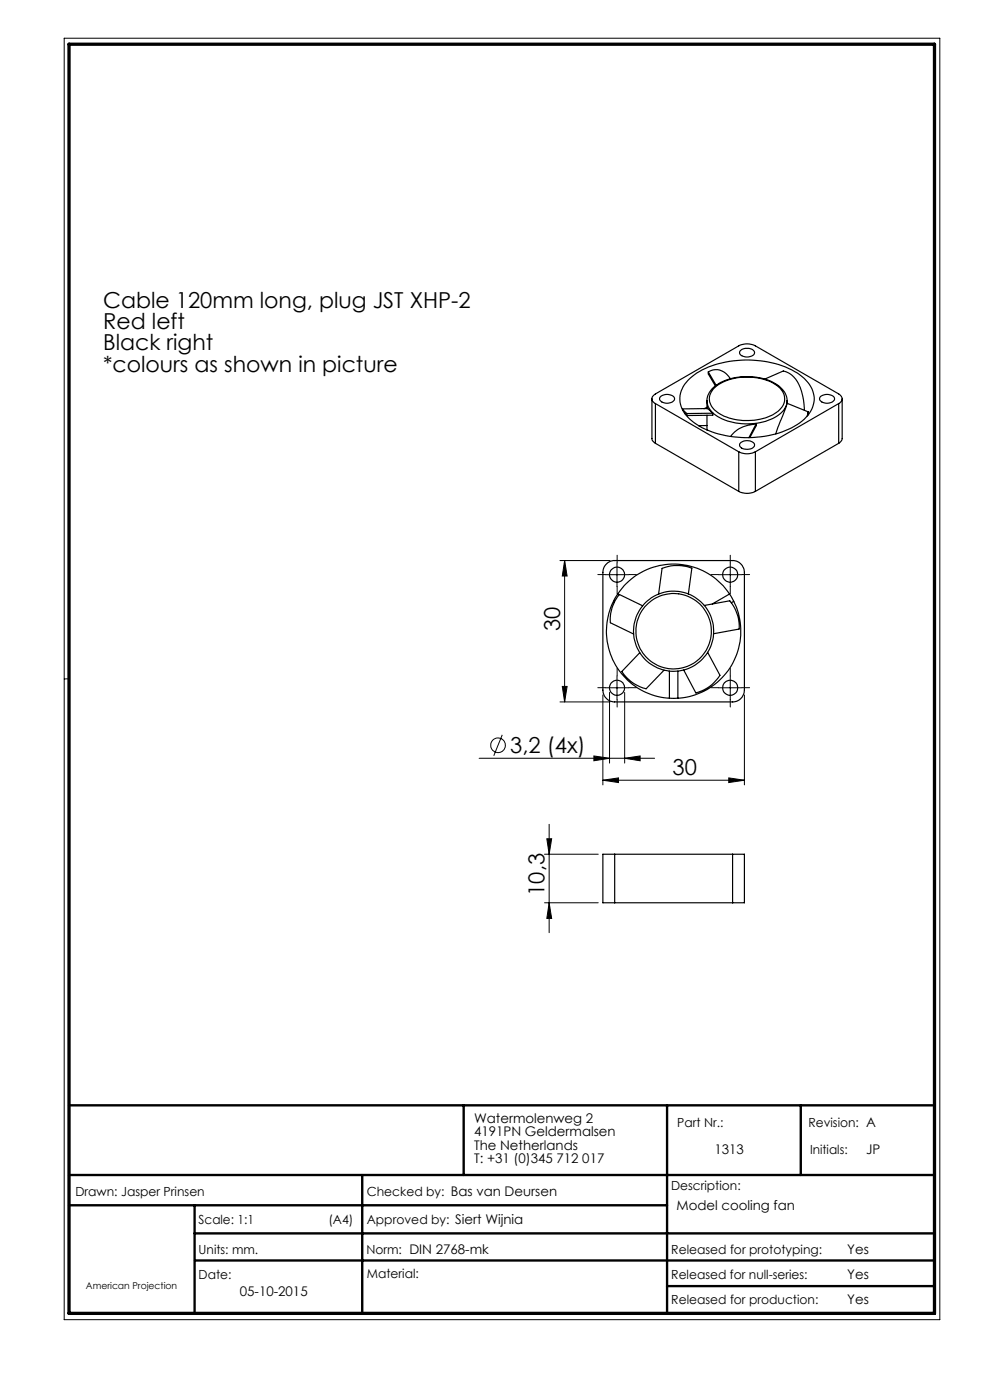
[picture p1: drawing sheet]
<svg xmlns="http://www.w3.org/2000/svg" width="210mm" height="297mm" viewBox="0 0 210 297" stroke-linecap="round" stroke-linejoin="round" font-family="sans-serif">
<g fill="none" stroke="#000" stroke-width=".21">
<path d="M13.6 8.1h185.8v271.9h-185.8zM118.8 118.9h10.6M119.8 118.9v30M119.8 118.9l.5 3.3h-1zM130.9 119.4v5M154.9 119.4v5M128.4 121.9h5M152.4 121.9h5M14.6 144h-1M106.5 155.9l-1.8 4.4M118.8 148.9h10.6M119.3 145.6h1l-.5 3.3z"/>
<path d="M127.9 147.4v19.1M128.4 145.9h5M129.3 146.9v15M130.9 143.4v5M132.5 146.9v15M152.4 145.9h5M154.9 143.4v5M157.9 147.4v19.1M101.6 160.9h37.3M116 177.9h1l-.5 3.3zM116.5 174.9v23M126 160.4l3.3 .5-3.3 .5z"/>
<path d="M127.9 165.5l3.3-.5v1zM127.9 165.5h30M132.5 160.9l3.3-.5v1zM154.6 165l3.3 .5-3.3 .5zM115.5 191.5h11.4M115.5 181.2h11.4M116.5 191.5l.5 3.3h-1z"/>
<circle cx="105.7" cy="158.1" r="1.55"/>
</g>
<path d="M14.6 234.5h183.6M98.4 234.5v14.8M141.5 234.5v44.1M169.9 234.5v14.8M14.6 249.3h183.6M14.6 255.7h126.9M41.3 255.7v22.9M76.8 249.3v29.3M41.3 261.7h156.9M41.4 267.4h156.8M141.5 272.8h56.7" fill="none" stroke="#000" stroke-width=".5"/>
<path d="M14.6 9.4h183.6v269.2h-183.6z" fill="none" stroke="#000" stroke-width=".7"/>
<g fill="none" stroke="#000" stroke-width=".21" stroke-dasharray="15.2 1.3 1.3 1.3">
<path d="M130.9 119.4v-1.6M154.9 119.4v-1.6M128.4 121.9h-1.6M130.9 124.4v1.6M133.4 121.9h1.6M152.4 121.9h-1.6M154.9 124.4v1.6M157.4 121.9h1.6M128.4 145.9h-1.6M130.9 143.4v-1.6M130.9 148.4v1.6M133.4 145.9h1.6"/>
<path d="M152.4 145.9h-1.6M154.9 143.4v-1.6M154.9 148.4v1.6M157.4 145.9h1.6"/>
</g>
<g fill="#000">
<path d="M127.9 165.5l3.3-.5v1zM154.6 165l3.3 .5-3.3 .5z"/>
<path d="M126 160.4l3.3 .5-3.3 .5zM132.5 160.9l3.3-.5v1z"/>
<path d="M116.5 191.5l.5 3.3h-1zM116 177.9h1l-.5 3.3zM119.3 145.6h1l-.5 3.3zM119.8 118.9l.5 3.3h-1z"/>
</g>
<g fill="none" stroke="#000" stroke-width=".25">
<path d="M150.2 78.9a3.3 3.3 0 0 1 4.7 1.5M150.2 78.9l1.7 2.8M150.2 78.9v.4l1.5 2.5M157 74.4a2.06 2.06 0 0 1 3.1 .3 1.61 1.61 0 0 1-2.3 .9 .81 .81 0 0 1-.8-1.2zM138.3 84.6v8.5l.1 .4 .6 .5M139 85.6a1.07 1.07 0 0 1-.7-1 1.07 1.07 0 0 1 .7-1l17.7-10.2a3.9 3.9 0 0 1 3.5 0l17.7 10.2a1.08 1.08 0 0 1 .7 1 1.08 1.08 0 0 1-.7 1M139 85.6l17.7 10.2M139 85.6v8.4M139 94l17.7 10.2M140.1 84.2a2.03 2.03 0 0 1 3 .3 1.69 1.69 0 0 1-2.5 .9 .74 .74 0 0 1-.5-1.2zM144.8 86.9l.9 .8M145.3 87.8l.4 .4"/>
<path d="M145.7 87.7v.5M145.9 80.7a16.2 16.2 0 0 1 10.5-4.2 20.1 20.1 0 0 1 13.7 3.4 5.5 5.5 0 0 1 1.6 7.8 14.2 14.2 0 0 1-9.6 4.9 21 21 0 0 1-14.8-2.9 6 6 0 0 1-2.8-6.8l.7-1.3zM150 85a5.2 5.2 0 0 1 3.9-4.3 12.3 12.3 0 0 1 11.6 1.5 3.8 3.8 0 0 1 1.5 2.8M150 86.4l-.7 .3M150 88.1v3.1M150 85a4.3 4.3 0 0 0 2.8 3.6 13.1 13.1 0 0 0 12.5-.7 3.9 3.9 0 0 0 1.7-2.9M150 85v1.7M150 90.3h-1.8M150.1 86.7l1.1 1M150.1 86.7h-5.4M151.2 87.7v.4l-5.5 .1M151.2 87.7h-5.5"/>
<path d="M151.3 82.5a11.4 11.4 0 0 1 11.2-1.9 5 5 0 0 1 3.9 3.9 4.2 4.2 0 0 1-3 3.7 12.2 12.2 0 0 1-11.1-.7 3.2 3.2 0 0 1-1-5zM156.7 95.8a3.9 3.9 0 0 0 3.5 0M156.7 95.8v8.4M157.2 93.9a2.02 2.02 0 0 1 2.9 .4 1.61 1.61 0 0 1-2.3 .9 .79 .79 0 0 1-.8-.4 .79 .79 0 0 1 .2-.9zM160.2 95.8v8.4M160.4 89.9a7.1 7.1 0 0 0-5.4 2.7M160.4 89.9l-1.5 2.9M160.4 89.9v.4l-1.3 2.5M162.2 80.4l4-1.7a6 6 0 0 1 4.1 5.2l.3 3.2M167 85v.6M171.4 87.4l-4.5-1.9-2.3 6.5M171.4 87.4l-.2 .8"/>
<path d="M171.4 87.4v.6M174 84.2a2.03 2.03 0 0 1 3 .3 1.69 1.69 0 0 1-2.5 .9 .74 .74 0 0 1-.5-1.2zM177.9 85.6l-17.7 10.2M177.9 85.6v8.4M177.9 94l-17.7 10.2M178.6 84.6v8.5l-.3 .6-.4 .3M128.5 119.8l.7-.6 .9-.3h25.3a2.52 2.52 0 0 1 2.5 2.5v25a2.52 2.52 0 0 1-2.5 2.5h-25a2.52 2.52 0 0 1-2.5-2.5v-25l.2-.9zM156.7 104.2a3.9 3.9 0 0 0 3.5 0M130.1 127.6l.3 .1M131 126l.3 .2M135.7 138.5l-3.8 3.9 .2 .3a8.3 8.3 0 0 0 5 3.4l3.8-3.9M136.3 128.5l-4.9-2.4-.2 .3a8.3 8.3 0 0 0-1.7 5.7l4.9 2.4"/>
<path d="M146 126l.8-5.5h-.2a8.5 8.5 0 0 0-6.2 .1l-.7 5.4M149.4 128.4l5.4-.9a8.3 8.3 0 0 1 2 6l-5.4 .9M150.1 138.4l2.6 4.9a8.6 8.6 0 0 1-5.1 3.7l-2.6-4.9M154.8 126l-3.7 2.1M155.6 127.6l-.5 .3M142 142.4v5.7M143.8 142.4v5.7M130.4 181.2h-2.5v10.3h2.5M130.4 181.2v10.3M130.4 191.5h25M130.4 181.2h25M155.4 181.2h2.5v10.3h-2.5"/>
<path d="M155.4 181.2v10.3"/>
<circle cx="130.9" cy="121.9" r="1.6"/>
<circle cx="142.9" cy="133.9" r="14.3"/>
<circle cx="142.9" cy="133.9" r="8.5"/>
<circle cx="142.9" cy="133.9" r="8"/>
<circle cx="154.9" cy="121.9" r="1.61"/>
<circle cx="130.9" cy="145.9" r="1.59"/>
<circle cx="154.9" cy="145.9" r="1.6"/>
</g>
<g font-size="4.7">
<text x="21.9" y="65.3">Cable 120mm long, plug JST XHP-2</text>
<text x="21.9" y="69.8">Red left</text>
<text x="21.9" y="74.3">Black right</text>
<text x="21.9" y="78.8">*colours as shown in picture</text>
<text x="118.8" y="133.9" transform="rotate(-90 118.8 133.9)">30</text>
<text x="108.2" y="159.8">3,2 (4x)</text>
<text x="142.7" y="164.5">30</text>
<text x="115.5" y="190.1" transform="rotate(-90 115.5 190.1)">10,3</text>
</g>
<g font-size="2.8">
<text x="100.5" y="238.2">Watermolenweg 2</text>
<text x="100.5" y="241.1">4191PN Geldermalsen</text>
<text x="100.5" y="243.9">The Netherlands</text>
<text x="151.5" y="244.7">1313</text>
<text x="183.8" y="244.8">JP</text>
<text x="100.5" y="246.7">T: +31 (0)345 712 017</text>
<text x="143.5" y="256.7">Model cooling fan</text>
<text x="179.7" y="266">Yes</text>
<text x="50.9" y="275">05-10-2015</text>
<text x="179.7" y="271.4">Yes</text>
<text x="179.7" y="276.6">Yes</text>
</g>
<g font-size="2.7">
<text x="143.7" y="239.1">Part Nr.:</text>
<text x="171.5" y="239.1">Revision: A</text>
<text x="171.8" y="244.8">Initials:</text>
<text x="16" y="253.7">Drawn: Jasper Prinsen</text>
<text x="77.8" y="253.7">Checked by: Bas van Deursen</text>
<text x="142.4" y="252.5">Description:</text>
<text x="42.1" y="259.7">Scale: 1:1</text>
<text x="69.7" y="259.7">(A4)</text>
<text x="77.8" y="259.7">Approved by: Siert Wijnia</text>
<text x="42.1" y="266">Units: mm.</text>
<text x="77.7" y="266">Norm: DIN 2768-mk</text>
<text x="142.4" y="266">Released for prototyping:</text>
<text x="42.1" y="271.3">Date:</text>
<text x="77.8" y="271">Material:</text>
<text x="142.4" y="271.3">Released for null-series:</text>
<text x="142.4" y="276.6">Released for production:</text>
</g>
<text font-size="2" x="18.2" y="273.4">American Projection</text>
</svg>
